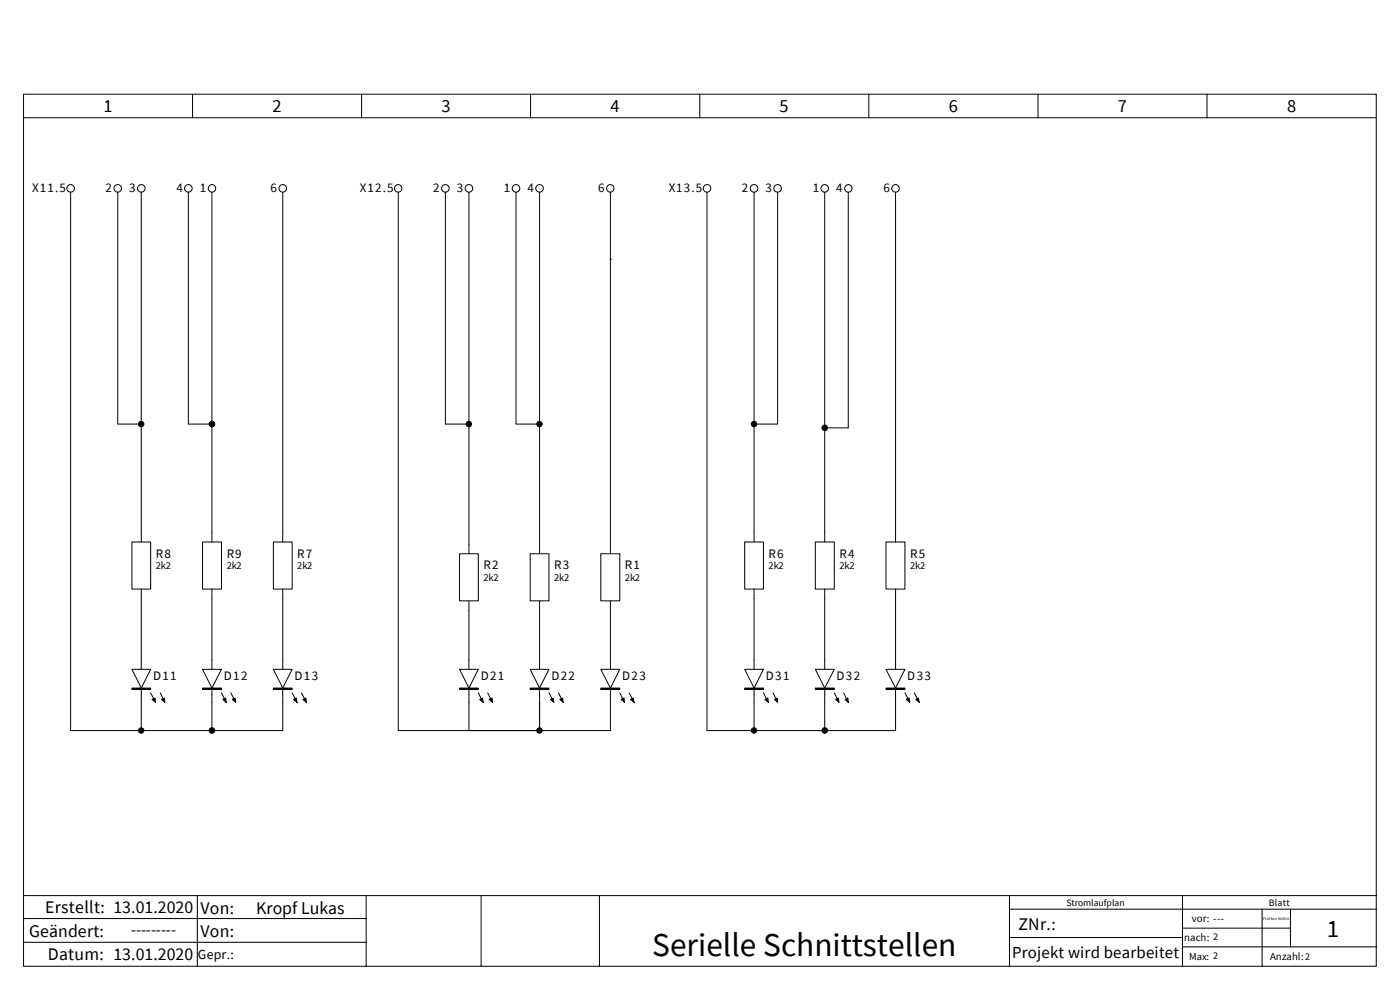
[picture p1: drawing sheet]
<svg xmlns="http://www.w3.org/2000/svg" width="297mm" height="210mm" viewBox="0 0 297 210" stroke-linecap="round" stroke-linejoin="round" font-family="sans-serif">
<g fill="none" stroke="#000" stroke-width=".21">
<path d="M5 20h287v185h-287zM40.9 20v5M76.7 20v5M112.6 20v5M148.5 20v5M184.3 20v5M220.2 20v5M256.1 20v5M5 25h287M129.5 140v2M127.5 142h4l-2 4zM129.5 147.3v1.7"/>
<circle cx="15" cy="40" r=".8"/>
<circle cx="25" cy="40" r=".8"/>
<circle cx="30" cy="40" r=".8"/>
<circle cx="40" cy="40" r=".8"/>
<circle cx="45" cy="40" r=".79"/>
<circle cx="60" cy="40" r=".8"/>
<circle cx="84.5" cy="40" r=".79"/>
<circle cx="94.5" cy="40" r=".8"/>
<circle cx="99.5" cy="40" r=".8"/>
<circle cx="109.5" cy="40" r=".8"/>
<circle cx="114.5" cy="40" r=".8"/>
<circle cx="129.5" cy="40" r=".79"/>
<circle cx="150" cy="40" r=".8"/>
<circle cx="160" cy="40" r=".8"/>
<circle cx="165" cy="40" r=".8"/>
<circle cx="175" cy="40" r=".8"/>
<circle cx="180" cy="40" r=".79"/>
<circle cx="190" cy="40" r=".8"/>
</g>
<path d="M127.5 146h4v.3h-4z" fill-rule="evenodd" fill="#010000" stroke="#000" stroke-width=".21"/>
<path d="M131.5 147l1 2" fill="none" stroke="#000" stroke-width=".21"/>
<path d="M133.5 147l1 2" fill="none" stroke="#010000" stroke-width=".21"/>
<g fill="#010000" stroke="#000" stroke-width=".21">
<path d="M131.8 148.4l.6-.3 .1 .9z"/>
<path d="M133.8 148.4l.6-.3 .1 .9z"/>
</g>
<path d="M99.5 140v2M97.5 142h4l-2 4zM99.5 147.3v1.7M129.5 146.3v1" fill="none" stroke="#000" stroke-width=".21"/>
<path d="M97.5 146h4v.3h-4z" fill-rule="evenodd" fill="#010000" stroke="#000" stroke-width=".21"/>
<path d="M101.5 147l1 2" fill="none" stroke="#000" stroke-width=".21"/>
<path d="M103.5 147l1 2" fill="none" stroke="#010000" stroke-width=".21"/>
<g fill="#010000" stroke="#000" stroke-width=".21">
<path d="M101.8 148.4l.6-.3 .1 .9z"/>
<path d="M103.8 148.4l.6-.3 .1 .9z"/>
</g>
<path d="M114.5 140v2M99.5 146.3v1M112.5 142h4l-2 4zM114.5 147.3v1.7" fill="none" stroke="#000" stroke-width=".21"/>
<path d="M112.5 146h4v.3h-4z" fill-rule="evenodd" fill="#010000" stroke="#000" stroke-width=".21"/>
<path d="M116.5 147l1 2" fill="none" stroke="#000" stroke-width=".21"/>
<path d="M118.5 147l1 2" fill="none" stroke="#010000" stroke-width=".21"/>
<g fill="#010000" stroke="#000" stroke-width=".21">
<path d="M116.8 148.4l.6-.3 .1 .9z"/>
<path d="M118.8 148.4l.6-.3 .1 .9z"/>
</g>
<g fill="none" stroke="#000" stroke-width=".21">
<path d="M97.5 117.5h4v10h-4zM99.5 115.5v2M112.5 117.5h4v10h-4zM114.5 115.5v2M127.5 117.5h4v10h-4zM129.5 115.5v2M99.5 127.5v2M114.5 127.5v2M129.5 127.5v2M160 140v2M114.5 146.3v1M158 142h4l-2 4z"/>
<path d="M160 147.3v1.7"/>
</g>
<path d="M158 146h4v.3h-4z" fill-rule="evenodd" fill="#010000" stroke="#000" stroke-width=".21"/>
<path d="M162 147l1 2" fill="none" stroke="#000" stroke-width=".21"/>
<path d="M164 147l1 2" fill="none" stroke="#010000" stroke-width=".21"/>
<g fill="#010000" stroke="#000" stroke-width=".21">
<path d="M162.3 148.4l.6-.3 .1 .9z"/>
<path d="M164.3 148.4l.6-.3 .1 .9z"/>
</g>
<g fill="none" stroke="#000" stroke-width=".21">
<path d="M158 115h4v10h-4zM160 113v2M173 115h4v10h-4zM175 113v2M188 115h4v10h-4zM190 113v2M160 125v2M175 125v2M175 140v2M190 125v2M160 146.3v1M173 142h4l-2 4z"/>
<path d="M175 147.3v1.7"/>
</g>
<path d="M173 146h4v.3h-4z" fill-rule="evenodd" fill="#010000" stroke="#000" stroke-width=".21"/>
<path d="M177 147l1 2" fill="none" stroke="#000" stroke-width=".21"/>
<path d="M179 147l1 2" fill="none" stroke="#010000" stroke-width=".21"/>
<g fill="#010000" stroke="#000" stroke-width=".21">
<path d="M177.3 148.4l.6-.3 .1 .9z"/>
<path d="M179.3 148.4l.6-.3 .1 .9z"/>
</g>
<path d="M190 140v2M175 146.3v1M188 142h4l-2 4zM190 147.3v1.7" fill="none" stroke="#000" stroke-width=".21"/>
<path d="M188 146h4v.3h-4z" fill-rule="evenodd" fill="#010000" stroke="#000" stroke-width=".21"/>
<path d="M192 147l1 2" fill="none" stroke="#000" stroke-width=".21"/>
<path d="M194 147l1 2" fill="none" stroke="#010000" stroke-width=".21"/>
<g fill="#010000" stroke="#000" stroke-width=".21">
<path d="M192.3 148.4l.6-.3 .1 .9z"/>
<path d="M194.3 148.4l.6-.3 .1 .9z"/>
</g>
<path d="M60 140v2M58 142h4l-2 4zM60 147.3v1.7M190 146.3v1" fill="none" stroke="#000" stroke-width=".21"/>
<path d="M58 146h4v.3h-4z" fill-rule="evenodd" fill="#010000" stroke="#000" stroke-width=".21"/>
<path d="M62 147l1 2" fill="none" stroke="#000" stroke-width=".21"/>
<path d="M64 147l1 2" fill="none" stroke="#010000" stroke-width=".21"/>
<g fill="#010000" stroke="#000" stroke-width=".21">
<path d="M62.3 148.4l.6-.3 .1 .9z"/>
<path d="M64.3 148.4l.6-.3 .1 .9z"/>
</g>
<g fill="none" stroke="#000" stroke-width=".21">
<path d="M28 115h4v10h-4zM30 113v2M43 115h4v10h-4zM45 113v2M58 115h4v10h-4zM60 113v2M30 125v2M45 125v2M45 140v2M60 125v2M43 142h4l-2 4zM45 147.3v1.7"/>
<path d="M60 146.3v1"/>
</g>
<path d="M43 146h4v.3h-4z" fill-rule="evenodd" fill="#010000" stroke="#000" stroke-width=".21"/>
<path d="M47 147l1 2" fill="none" stroke="#000" stroke-width=".21"/>
<path d="M49 147l1 2" fill="none" stroke="#010000" stroke-width=".21"/>
<g fill="#010000" stroke="#000" stroke-width=".21">
<path d="M47.3 148.4l.6-.3 .1 .9z"/>
<path d="M49.3 148.4l.6-.3 .1 .9z"/>
</g>
<path d="M30 140v2M28 142h4l-2 4zM30 147.3v1.7M45 146.3v1" fill="none" stroke="#000" stroke-width=".21"/>
<path d="M28 146h4v.3h-4z" fill-rule="evenodd" fill="#010000" stroke="#000" stroke-width=".21"/>
<path d="M32 147l1 2" fill="none" stroke="#000" stroke-width=".21"/>
<path d="M34 147l1 2" fill="none" stroke="#010000" stroke-width=".21"/>
<g fill="#010000" stroke="#000" stroke-width=".21">
<path d="M32.3 148.4l.6-.3 .1 .9z"/>
<path d="M34.3 148.4l.6-.3 .1 .9z"/>
</g>
<g fill="none" stroke="#000" stroke-width=".21">
<path d="M15 40.8v114.2h45v-6M25 40.8v49.2h5M30 40.8v72.2M40 40.8v49.2h5M45 40.8v72.2M60 40.8v72.2M84.5 40.8v114.2h45v-6M94.5 40.8v49.2h5M99.5 40.8v74.7M109.5 40.8v49.2h5M114.5 40.8v74.7M129.5 55h.1"/>
<path d="M129.5 40.8v74.7M150 40.8v114.2h40v-6M160 40.8v72.2M165 40.8v49.2h-5M175 40.8v72.2M180 40.8v50h-5M190 40.8v72.2M30 127v13M45 127v13M60 127v13M99.5 129.5v10.5M114.5 129.5v10.5"/>
<path d="M129.5 129.5v10.5M160 127v13M175 127v13M190 127v13M30 146.3v1M30 149v6M45 149v6M99.5 149v6M114.5 149v6M160 155h.1M160 149v6M175 149v6"/>
<path d="M5 190h287M5 194.9h72.7M5 199.9h72.7M41.9 190v14.9M77.7 190v14.9M102.1 190v14.9M127.2 190v14.9M214.2 198.9h36.6M214.2 190v14.9M214.3 192.9h77.7M250.9 190v14.9M250.9 196.9h22.9"/>
<path d="M267.8 192.9v12M273.8 192.9v8M250.9 200.9h41.1"/>
</g>
<g fill="#000" stroke="#000" stroke-width=".21">
<circle cx="30" cy="90" r=".57"/>
<circle cx="45" cy="90" r=".59"/>
<circle cx="99.5" cy="90" r=".57"/>
<circle cx="114.4" cy="90" r=".57"/>
<circle cx="160" cy="90" r=".57"/>
<circle cx="175" cy="90.8" r=".59"/>
<circle cx="30" cy="155" r=".57"/>
<circle cx="45" cy="155" r=".59"/>
<circle cx="114.4" cy="155" r=".57"/>
<circle cx="160" cy="155" r=".57"/>
<circle cx="175" cy="155" r=".59"/>
</g>
<text font-size="7.1" x="138.4" y="202.8">Serielle Schnittstellen</text>
<text font-size="5.3" x="281.5" y="198.7">1</text>
<g font-size="3.9">
<text x="21.9" y="23.8">1</text>
<text x="57.8" y="23.8">2</text>
<text x="93.6" y="23.8">3</text>
<text x="129.5" y="23.8">4</text>
<text x="165.4" y="23.8">5</text>
<text x="201.3" y="23.8">6</text>
<text x="237.2" y="23.8">7</text>
<text x="273.1" y="23.8">8</text>
</g>
<g font-size="3.8">
<text x="9.6" y="193.8">Erstellt: 13.01.2020</text>
<text x="42.5" y="193.8">Von:</text>
<text x="54.4" y="193.8">Kropf Lukas</text>
<text x="216.1" y="197.2">ZNr.:</text>
<text x="6.2" y="198.7">Geändert:</text>
<text x="10.2" y="203.8">Datum: 13.01.2020</text>
<text x="42.5" y="198.8">Von:</text>
</g>
<text font-size="3.6" x="214.8" y="203.2">Projekt wird bearbeitet</text>
<text font-size="3.5" x="27.8" y="198.4">---------</text>
<text font-size="2.9" x="42" y="203.5">Gepr.:</text>
<g font-size="2.8">
<text x="6.9" y="40.7">X11.5</text>
<text x="22.4" y="40.7">2</text>
<text x="27.4" y="40.7">3</text>
<text x="37.4" y="40.7">4</text>
<text x="42.4" y="40.7">1</text>
<text x="57.4" y="40.7">6</text>
<text x="76.4" y="40.7">X12.5</text>
<text x="91.9" y="40.7">2</text>
<text x="96.9" y="40.7">3</text>
<text x="106.9" y="40.7">1</text>
<text x="111.9" y="40.7">4</text>
<text x="126.9" y="40.7">6</text>
<text x="141.9" y="40.7">X13.5</text>
<text x="157.4" y="40.7">2</text>
<text x="162.4" y="40.7">3</text>
<text x="172.4" y="40.7">1</text>
<text x="177.4" y="40.7">4</text>
<text x="187.4" y="40.7">6</text>
<text x="33.1" y="118.3">R8</text>
<text x="48.1" y="118.3">R9</text>
<text x="63.1" y="118.3">R7</text>
<text x="163.1" y="118.3">R6</text>
<text x="178.1" y="118.3">R4</text>
<text x="193.1" y="118.3">R5</text>
<text x="102.6" y="120.8">R2</text>
<text x="117.6" y="120.8">R3</text>
<text x="132.6" y="120.8">R1</text>
<text x="32.5" y="144.3">D11</text>
<text x="47.5" y="144.3">D12</text>
<text x="62.5" y="144.3">D13</text>
<text x="102" y="144.3">D21</text>
<text x="117" y="144.3">D22</text>
<text x="132" y="144.3">D23</text>
<text x="162.5" y="144.3">D31</text>
<text x="177.5" y="144.3">D32</text>
<text x="192.5" y="144.3">D33</text>
</g>
<g font-size="2.3">
<text x="252.9" y="195.7">vor: ---</text>
<text x="251.2" y="199.6">nach: 2</text>
<text x="269.5" y="203.8">Anzahl:2</text>
</g>
<g font-size="2.2">
<text x="33.1" y="120.7">2k2</text>
<text x="48.1" y="120.7">2k2</text>
<text x="63.1" y="120.7">2k2</text>
<text x="102.6" y="123.2">2k2</text>
<text x="117.6" y="123.2">2k2</text>
<text x="132.6" y="123.2">2k2</text>
<text x="163.1" y="120.7">2k2</text>
<text x="178.1" y="120.7">2k2</text>
<text x="193.1" y="120.7">2k2</text>
<text x="252.3" y="203.6">Max: 2</text>
</g>
<g font-size="2.1">
<text x="226.2" y="192.2">Stromlaufplan</text>
<text x="269.2" y="192.2">Blatt</text>
</g>
<text font-size=".8" x="268" y="195.2">Prüfbox NADIA</text>
</svg>
